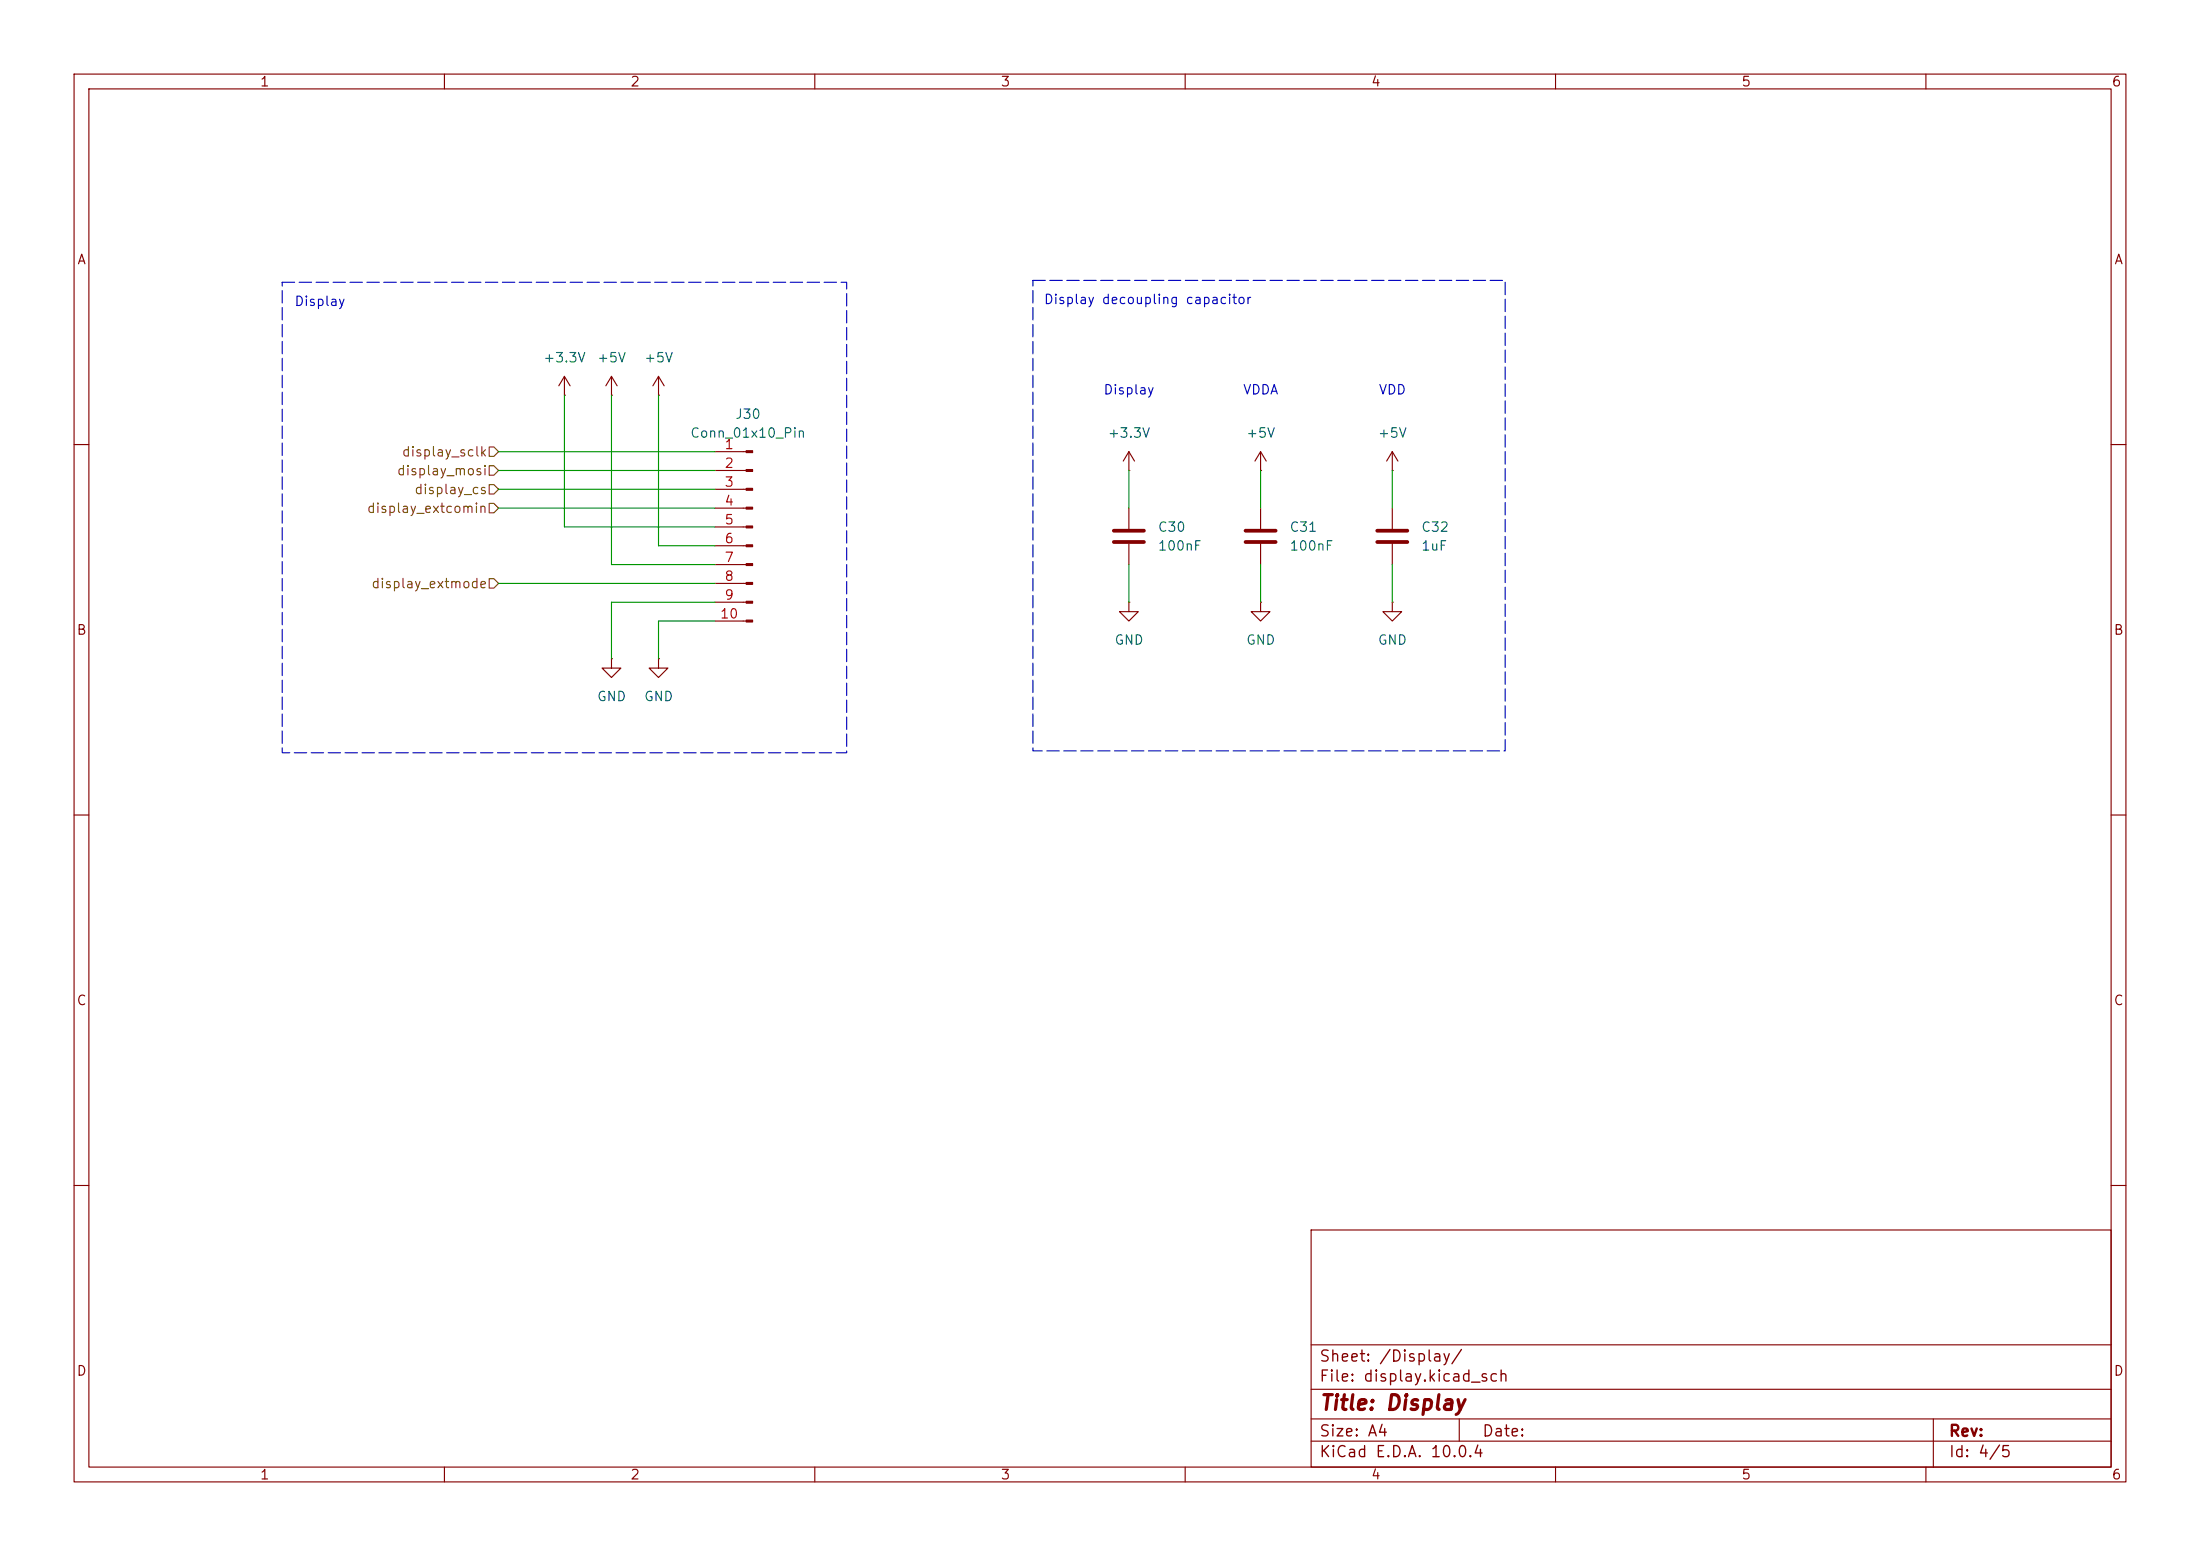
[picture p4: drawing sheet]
(kicad_sch
 (version 20260306)
 (generator "eeschema")
 (generator_version "10.0")
 (paper "A4")
 (title_block
  (title "Display"))
 (lib_symbols
  (symbol "Connector:Conn_01x10_Pin"
   (pin_names
    (offset 1.016) (hide yes)) (exclude_from_sim no) (in_bom yes) (on_board yes)
   (in_pos_files yes)
   (duplicate_pin_numbers_are_jumpers no)
   (property "Reference" "J" (at 0 12.7 0) (show_name no) (do_not_autoplace no) (effects (font (size 1.27 1.27))))
   (property "Value" "Conn_01x10_Pin" (at 0 -15.24 0) (show_name no) (do_not_autoplace no) (effects (font (size 1.27 1.27))))
   (property "Footprint" "" (at 0 0 0) (show_name no) (do_not_autoplace no) (hide yes) (effects (font (size 1.27 1.27))))
   (property "Datasheet" "" (at 0 0 0) (show_name no) (do_not_autoplace no) (hide yes) (effects (font (size 1.27 1.27))))
   (property "Description" "Generic connector, single row, 01x10, script generated" (at 0 0 0) (show_name no) (do_not_autoplace no) (hide yes) (effects (font (size 1.27 1.27))))
   (property "ki_locked" "" (at 0 0 0) (show_name no) (do_not_autoplace no) (effects (font (size 1.27 1.27))))
   (symbol "Conn_01x10_Pin_1_1"
    (rectangle (start 0.8636 10.287) (end 0 10.033) (stroke (width 0.1524) (type default)) (fill (type outline)))
    (rectangle (start 0.8636 7.747) (end 0 7.493) (stroke (width 0.1524) (type default)) (fill (type outline)))
    (rectangle (start 0.8636 5.207) (end 0 4.953) (stroke (width 0.1524) (type default)) (fill (type outline)))
    (rectangle (start 0.8636 2.667) (end 0 2.413) (stroke (width 0.1524) (type default)) (fill (type outline)))
    (rectangle (start 0.8636 0.127) (end 0 -0.127) (stroke (width 0.1524) (type default)) (fill (type outline)))
    (rectangle (start 0.8636 -2.413) (end 0 -2.667) (stroke (width 0.1524) (type default)) (fill (type outline)))
    (rectangle (start 0.8636 -4.953) (end 0 -5.207) (stroke (width 0.1524) (type default)) (fill (type outline)))
    (rectangle (start 0.8636 -7.493) (end 0 -7.747) (stroke (width 0.1524) (type default)) (fill (type outline)))
    (rectangle (start 0.8636 -10.033) (end 0 -10.287) (stroke (width 0.1524) (type default)) (fill (type outline)))
    (rectangle (start 0.8636 -12.573) (end 0 -12.827) (stroke (width 0.1524) (type default)) (fill (type outline)))
    (polyline (pts (xy 1.27 10.16) (xy 0.8636 10.16)) (stroke (width 0.1524) (type default)) (fill (type none)))
    (polyline (pts (xy 1.27 7.62) (xy 0.8636 7.62)) (stroke (width 0.1524) (type default)) (fill (type none)))
    (polyline (pts (xy 1.27 5.08) (xy 0.8636 5.08)) (stroke (width 0.1524) (type default)) (fill (type none)))
    (polyline (pts (xy 1.27 2.54) (xy 0.8636 2.54)) (stroke (width 0.1524) (type default)) (fill (type none)))
    (polyline (pts (xy 1.27 0) (xy 0.8636 0)) (stroke (width 0.1524) (type default)) (fill (type none)))
    (polyline (pts (xy 1.27 -2.54) (xy 0.8636 -2.54)) (stroke (width 0.1524) (type default)) (fill (type none)))
    (polyline (pts (xy 1.27 -5.08) (xy 0.8636 -5.08)) (stroke (width 0.1524) (type default)) (fill (type none)))
    (polyline (pts (xy 1.27 -7.62) (xy 0.8636 -7.62)) (stroke (width 0.1524) (type default)) (fill (type none)))
    (polyline (pts (xy 1.27 -10.16) (xy 0.8636 -10.16)) (stroke (width 0.1524) (type default)) (fill (type none)))
    (polyline (pts (xy 1.27 -12.7) (xy 0.8636 -12.7)) (stroke (width 0.1524) (type default)) (fill (type none)))
    (pin passive line (at 5.08 10.16 180) (length 3.81) (name "Pin_1" (effects (font (size 1.27 1.27)))) (number "1" (effects (font (size 1.27 1.27)))))
    (pin passive line (at 5.08 7.62 180) (length 3.81) (name "Pin_2" (effects (font (size 1.27 1.27)))) (number "2" (effects (font (size 1.27 1.27)))))
    (pin passive line (at 5.08 5.08 180) (length 3.81) (name "Pin_3" (effects (font (size 1.27 1.27)))) (number "3" (effects (font (size 1.27 1.27)))))
    (pin passive line (at 5.08 2.54 180) (length 3.81) (name "Pin_4" (effects (font (size 1.27 1.27)))) (number "4" (effects (font (size 1.27 1.27)))))
    (pin passive line (at 5.08 0 180) (length 3.81) (name "Pin_5" (effects (font (size 1.27 1.27)))) (number "5" (effects (font (size 1.27 1.27)))))
    (pin passive line (at 5.08 -2.54 180) (length 3.81) (name "Pin_6" (effects (font (size 1.27 1.27)))) (number "6" (effects (font (size 1.27 1.27)))))
    (pin passive line (at 5.08 -5.08 180) (length 3.81) (name "Pin_7" (effects (font (size 1.27 1.27)))) (number "7" (effects (font (size 1.27 1.27)))))
    (pin passive line (at 5.08 -7.62 180) (length 3.81) (name "Pin_8" (effects (font (size 1.27 1.27)))) (number "8" (effects (font (size 1.27 1.27)))))
    (pin passive line (at 5.08 -10.16 180) (length 3.81) (name "Pin_9" (effects (font (size 1.27 1.27)))) (number "9" (effects (font (size 1.27 1.27)))))
    (pin passive line (at 5.08 -12.7 180) (length 3.81) (name "Pin_10" (effects (font (size 1.27 1.27)))) (number "10" (effects (font (size 1.27 1.27))))))
   (embedded_fonts no))
  (symbol "Device:C"
   (pin_numbers (hide yes))
   (pin_names
    (offset 0.254)) (exclude_from_sim no) (in_bom yes) (on_board yes)
   (in_pos_files yes)
   (duplicate_pin_numbers_are_jumpers no)
   (property "Reference" "C" (at 0.635 2.54 0) (show_name no) (do_not_autoplace no) (effects (font (size 1.27 1.27)) (justify left)))
   (property "Value" "C" (at 0.635 -2.54 0) (show_name no) (do_not_autoplace no) (effects (font (size 1.27 1.27)) (justify left)))
   (property "Footprint" "" (at 0.9652 -3.81 0) (show_name no) (do_not_autoplace no) (hide yes) (effects (font (size 1.27 1.27))))
   (property "Datasheet" "" (at 0 0 0) (show_name no) (do_not_autoplace no) (hide yes) (effects (font (size 1.27 1.27))))
   (property "Description" "Unpolarized capacitor" (at 0 0 0) (show_name no) (do_not_autoplace no) (hide yes) (effects (font (size 1.27 1.27))))
   (symbol "C_0_1"
    (polyline (pts (xy -2.032 0.762) (xy 2.032 0.762)) (stroke (width 0.508) (type default)) (fill (type none)))
    (polyline (pts (xy -2.032 -0.762) (xy 2.032 -0.762)) (stroke (width 0.508) (type default)) (fill (type none))))
   (symbol "C_1_1"
    (pin passive line (at 0 3.81 270) (length 2.794) (name "" (effects (font (size 1.27 1.27)))) (number "1" (effects (font (size 1.27 1.27)))))
    (pin passive line (at 0 -3.81 90) (length 2.794) (name "" (effects (font (size 1.27 1.27)))) (number "2" (effects (font (size 1.27 1.27))))))
   (embedded_fonts no))
  (symbol "power:+3.3V"
   (power global)
   (pin_numbers (hide yes))
   (pin_names
    (offset 0) (hide yes)) (exclude_from_sim no) (in_bom yes) (on_board yes)
   (in_pos_files yes)
   (duplicate_pin_numbers_are_jumpers no)
   (property "Reference" "#PWR" (at 0 -3.81 0) (show_name no) (do_not_autoplace no) (hide yes) (effects (font (size 1.27 1.27))))
   (property "Value" "+3.3V" (at 0 3.556 0) (show_name no) (do_not_autoplace no) (effects (font (size 1.27 1.27))))
   (property "Footprint" "" (at 0 0 0) (show_name no) (do_not_autoplace no) (hide yes) (effects (font (size 1.27 1.27))))
   (property "Datasheet" "" (at 0 0 0) (show_name no) (do_not_autoplace no) (hide yes) (effects (font (size 1.27 1.27))))
   (property "Description" "Power symbol creates a global label with name \"+3.3V\"" (at 0 0 0) (show_name no) (do_not_autoplace no) (hide yes) (effects (font (size 1.27 1.27))))
   (symbol "+3.3V_0_1"
    (polyline (pts (xy -0.762 1.27) (xy 0 2.54)) (stroke (width 0) (type default)) (fill (type none)))
    (polyline (pts (xy 0 2.54) (xy 0.762 1.27)) (stroke (width 0) (type default)) (fill (type none)))
    (polyline (pts (xy 0 0) (xy 0 2.54)) (stroke (width 0) (type default)) (fill (type none))))
   (symbol "+3.3V_1_1"
    (pin power_in line (at 0 0 90) (length 0) (name "" (effects (font (size 1.27 1.27)))) (number "1" (effects (font (size 1.27 1.27))))))
   (embedded_fonts no))
  (symbol "power:+5V"
   (power global)
   (pin_numbers (hide yes))
   (pin_names
    (offset 0) (hide yes)) (exclude_from_sim no) (in_bom yes) (on_board yes)
   (in_pos_files yes)
   (duplicate_pin_numbers_are_jumpers no)
   (property "Reference" "#PWR" (at 0 -3.81 0) (show_name no) (do_not_autoplace no) (hide yes) (effects (font (size 1.27 1.27))))
   (property "Value" "+5V" (at 0 3.556 0) (show_name no) (do_not_autoplace no) (effects (font (size 1.27 1.27))))
   (property "Footprint" "" (at 0 0 0) (show_name no) (do_not_autoplace no) (hide yes) (effects (font (size 1.27 1.27))))
   (property "Datasheet" "" (at 0 0 0) (show_name no) (do_not_autoplace no) (hide yes) (effects (font (size 1.27 1.27))))
   (property "Description" "Power symbol creates a global label with name \"+5V\"" (at 0 0 0) (show_name no) (do_not_autoplace no) (hide yes) (effects (font (size 1.27 1.27))))
   (symbol "+5V_0_1"
    (polyline (pts (xy -0.762 1.27) (xy 0 2.54)) (stroke (width 0) (type default)) (fill (type none)))
    (polyline (pts (xy 0 2.54) (xy 0.762 1.27)) (stroke (width 0) (type default)) (fill (type none)))
    (polyline (pts (xy 0 0) (xy 0 2.54)) (stroke (width 0) (type default)) (fill (type none))))
   (symbol "+5V_1_1"
    (pin power_in line (at 0 0 90) (length 0) (name "" (effects (font (size 1.27 1.27)))) (number "1" (effects (font (size 1.27 1.27))))))
   (embedded_fonts no))
  (symbol "power:GND"
   (power global)
   (pin_numbers (hide yes))
   (pin_names
    (offset 0) (hide yes)) (exclude_from_sim no) (in_bom yes) (on_board yes)
   (in_pos_files yes)
   (duplicate_pin_numbers_are_jumpers no)
   (property "Reference" "#PWR" (at 0 -6.35 0) (show_name no) (do_not_autoplace no) (hide yes) (effects (font (size 1.27 1.27))))
   (property "Value" "GND" (at 0 -3.81 0) (show_name no) (do_not_autoplace no) (effects (font (size 1.27 1.27))))
   (property "Footprint" "" (at 0 0 0) (show_name no) (do_not_autoplace no) (hide yes) (effects (font (size 1.27 1.27))))
   (property "Datasheet" "" (at 0 0 0) (show_name no) (do_not_autoplace no) (hide yes) (effects (font (size 1.27 1.27))))
   (property "Description" "Power symbol creates a global label with name \"GND\" , ground" (at 0 0 0) (show_name no) (do_not_autoplace no) (hide yes) (effects (font (size 1.27 1.27))))
   (symbol "GND_0_1"
    (polyline (pts (xy 0 0) (xy 0 -1.27) (xy 1.27 -1.27) (xy 0 -2.54) (xy -1.27 -1.27) (xy 0 -1.27)) (stroke (width 0) (type default)) (fill (type none))))
   (symbol "GND_1_1"
    (pin power_in line (at 0 0 270) (length 0) (name "" (effects (font (size 1.27 1.27)))) (number "1" (effects (font (size 1.27 1.27))))))
   (embedded_fonts no)))
 (rectangle
  (start 139.446 37.846)
  (end 203.2 101.346)
  (stroke (width 0) (type dash))
  (fill (type none)))
 (rectangle
  (start 38.1 38.1)
  (end 114.3 101.6)
  (stroke (width 0) (type dash))
  (fill (type none)))
 (text "Display decoupling capacitor"
  (exclude_from_sim no)
  (at 154.94 40.64 0)
  (effects (font (size 1.27 1.27))))
 (text "Display"
  (exclude_from_sim no)
  (at 152.4 52.832 0)
  (effects (font (size 1.27 1.27))))
 (text "VDD"
  (exclude_from_sim no)
  (at 187.96 52.832 0)
  (effects (font (size 1.27 1.27))))
 (text "VDDA"
  (exclude_from_sim no)
  (at 170.18 52.832 0)
  (effects (font (size 1.27 1.27))))
 (text "Display"
  (exclude_from_sim no)
  (at 43.18 40.894 0)
  (effects (font (size 1.27 1.27))))
 (wire
  (pts (xy 88.9 83.82) (xy 96.52 83.82))
  (stroke (width 0) (type default)))
 (wire
  (pts (xy 67.31 78.74) (xy 96.52 78.74))
  (stroke (width 0) (type default)))
 (wire
  (pts (xy 82.55 53.34) (xy 82.55 76.2))
  (stroke (width 0) (type default)))
 (wire
  (pts (xy 170.18 63.5) (xy 170.18 68.58))
  (stroke (width 0) (type default)))
 (wire
  (pts (xy 82.55 81.28) (xy 82.55 88.9))
  (stroke (width 0) (type default)))
 (wire
  (pts (xy 88.9 73.66) (xy 96.52 73.66))
  (stroke (width 0) (type default)))
 (wire
  (pts (xy 76.2 53.34) (xy 76.2 71.12))
  (stroke (width 0) (type default)))
 (wire
  (pts (xy 67.31 68.58) (xy 96.52 68.58))
  (stroke (width 0) (type default)))
 (wire
  (pts (xy 170.18 76.2) (xy 170.18 81.28))
  (stroke (width 0) (type default)))
 (wire
  (pts (xy 67.31 63.5) (xy 96.52 63.5))
  (stroke (width 0) (type default)))
 (wire
  (pts (xy 67.31 60.96) (xy 96.52 60.96))
  (stroke (width 0) (type default)))
 (wire
  (pts (xy 152.4 63.5) (xy 152.4 68.58))
  (stroke (width 0) (type default)))
 (wire
  (pts (xy 76.2 71.12) (xy 96.52 71.12))
  (stroke (width 0) (type default)))
 (wire
  (pts (xy 187.96 63.5) (xy 187.96 68.58))
  (stroke (width 0) (type default)))
 (wire
  (pts (xy 67.31 66.04) (xy 96.52 66.04))
  (stroke (width 0) (type default)))
 (wire
  (pts (xy 96.52 81.28) (xy 82.55 81.28))
  (stroke (width 0) (type default)))
 (wire
  (pts (xy 82.55 76.2) (xy 96.52 76.2))
  (stroke (width 0) (type default)))
 (wire
  (pts (xy 88.9 88.9) (xy 88.9 83.82))
  (stroke (width 0) (type default)))
 (wire
  (pts (xy 187.96 76.2) (xy 187.96 81.28))
  (stroke (width 0) (type default)))
 (wire
  (pts (xy 88.9 53.34) (xy 88.9 73.66))
  (stroke (width 0) (type default)))
 (wire
  (pts (xy 152.4 76.2) (xy 152.4 81.28))
  (stroke (width 0) (type default)))
 (hierarchical_label "display_sclk"
  (shape input)
  (at 67.31 60.96 180)
  (effects (font (size 1.27 1.27)) (justify right)))
 (hierarchical_label "display_mosi"
  (shape input)
  (at 67.31 63.5 180)
  (effects (font (size 1.27 1.27)) (justify right)))
 (hierarchical_label "display_cs"
  (shape input)
  (at 67.31 66.04 180)
  (effects (font (size 1.27 1.27)) (justify right)))
 (hierarchical_label "display_extcomin"
  (shape input)
  (at 67.31 68.58 180)
  (effects (font (size 1.27 1.27)) (justify right)))
 (hierarchical_label "display_extmode"
  (shape input)
  (at 67.31 78.74 180)
  (effects (font (size 1.27 1.27)) (justify right)))
 (symbol
  (lib_id "power:GND")
  (at 187.96 81.28 0)
  (unit 1)
  (body_style 1)
  (exclude_from_sim no)
  (in_bom yes)
  (on_board yes)
  (in_pos_files yes)
  (dnp no)
  (fields_autoplaced yes)
  (property "Reference" "#PWR055" (at 187.96 87.63 0) (hide yes) (show_name no) (do_not_autoplace no) (effects (font (size 1.27 1.27))))
  (property "Value" "GND" (at 187.96 86.36 0) (show_name no) (do_not_autoplace no) (effects (font (size 1.27 1.27))))
  (property "Footprint" "" (at 187.96 81.28 0) (hide yes) (show_name no) (do_not_autoplace no) (effects (font (size 1.27 1.27))))
  (property "Datasheet" "" (at 187.96 81.28 0) (hide yes) (show_name no) (do_not_autoplace no) (effects (font (size 1.27 1.27))))
  (property "Description" "Power symbol creates a global label with name \"GND\" , ground" (at 187.96 81.28 0) (hide yes) (show_name no) (do_not_autoplace no) (effects (font (size 1.27 1.27))))
  (pin "1"))
 (symbol
  (lib_id "power:GND")
  (at 82.55 88.9 0)
  (unit 1)
  (body_style 1)
  (exclude_from_sim no)
  (in_bom yes)
  (on_board yes)
  (in_pos_files yes)
  (dnp no)
  (fields_autoplaced yes)
  (property "Reference" "#PWR046" (at 82.55 95.25 0) (hide yes) (show_name no) (do_not_autoplace no) (effects (font (size 1.27 1.27))))
  (property "Value" "GND" (at 82.55 93.98 0) (show_name no) (do_not_autoplace no) (effects (font (size 1.27 1.27))))
  (property "Footprint" "" (at 82.55 88.9 0) (hide yes) (show_name no) (do_not_autoplace no) (effects (font (size 1.27 1.27))))
  (property "Datasheet" "" (at 82.55 88.9 0) (hide yes) (show_name no) (do_not_autoplace no) (effects (font (size 1.27 1.27))))
  (property "Description" "Power symbol creates a global label with name \"GND\" , ground" (at 82.55 88.9 0) (hide yes) (show_name no) (do_not_autoplace no) (effects (font (size 1.27 1.27))))
  (pin "1"))
 (symbol
  (lib_id "power:+5V")
  (at 187.96 63.5 0)
  (unit 1)
  (body_style 1)
  (exclude_from_sim no)
  (in_bom yes)
  (on_board yes)
  (in_pos_files yes)
  (dnp no)
  (fields_autoplaced yes)
  (property "Reference" "#PWR052" (at 187.96 67.31 0) (hide yes) (show_name no) (do_not_autoplace no) (effects (font (size 1.27 1.27))))
  (property "Value" "+5V" (at 187.96 58.42 0) (show_name no) (do_not_autoplace no) (effects (font (size 1.27 1.27))))
  (property "Footprint" "" (at 187.96 63.5 0) (hide yes) (show_name no) (do_not_autoplace no) (effects (font (size 1.27 1.27))))
  (property "Datasheet" "" (at 187.96 63.5 0) (hide yes) (show_name no) (do_not_autoplace no) (effects (font (size 1.27 1.27))))
  (property "Description" "Power symbol creates a global label with name \"+5V\"" (at 187.96 63.5 0) (hide yes) (show_name no) (do_not_autoplace no) (effects (font (size 1.27 1.27))))
  (pin "1"))
 (symbol
  (lib_id "Connector:Conn_01x10_Pin")
  (at 101.6 71.12 0)
  (mirror y)
  (unit 1)
  (body_style 1)
  (exclude_from_sim no)
  (in_bom yes)
  (on_board yes)
  (in_pos_files yes)
  (dnp no)
  (property "Reference" "J30" (at 100.965 55.88 0) (show_name no) (do_not_autoplace no) (effects (font (size 1.27 1.27))))
  (property "Value" "Conn_01x10_Pin" (at 100.965 58.42 0) (show_name no) (do_not_autoplace no) (effects (font (size 1.27 1.27))))
  (property "Footprint" "footprints:FFC2B35-10-T" (at 101.6 71.12 0) (hide yes) (show_name no) (do_not_autoplace no) (effects (font (size 1.27 1.27))))
  (property "Datasheet" "https://www.digikey.fr/fr/products/detail/gct/FFC2B35-10-T/15970829" (at 101.6 71.12 0) (hide yes) (show_name no) (do_not_autoplace no) (effects (font (size 1.27 1.27))))
  (property "Description" "Generic connector, single row, 01x10, script generated" (at 101.6 71.12 0) (hide yes) (show_name no) (do_not_autoplace no) (effects (font (size 1.27 1.27))))
  (pin "9")
  (pin "8")
  (pin "1")
  (pin "4")
  (pin "7")
  (pin "5")
  (pin "10")
  (pin "3")
  (pin "6")
  (pin "2"))
 (symbol
  (lib_id "Device:C")
  (at 170.18 72.39 0)
  (unit 1)
  (body_style 1)
  (exclude_from_sim no)
  (in_bom yes)
  (on_board yes)
  (in_pos_files yes)
  (dnp no)
  (fields_autoplaced yes)
  (property "Reference" "C31" (at 173.99 71.1199 0) (show_name no) (do_not_autoplace no) (effects (font (size 1.27 1.27)) (justify left)))
  (property "Value" "100nF" (at 173.99 73.6599 0) (show_name no) (do_not_autoplace no) (effects (font (size 1.27 1.27)) (justify left)))
  (property "Footprint" "Capacitor_SMD:C_0805_2012Metric" (at 171.1452 76.2 0) (hide yes) (show_name no) (do_not_autoplace no) (effects (font (size 1.27 1.27))))
  (property "Datasheet" "" (at 170.18 72.39 0) (hide yes) (show_name no) (do_not_autoplace no) (effects (font (size 1.27 1.27))))
  (property "Description" "Unpolarized capacitor" (at 170.18 72.39 0) (hide yes) (show_name no) (do_not_autoplace no) (effects (font (size 1.27 1.27))))
  (pin "1")
  (pin "2"))
 (symbol
  (lib_id "power:+3.3V")
  (at 152.4 63.5 0)
  (unit 1)
  (body_style 1)
  (exclude_from_sim no)
  (in_bom yes)
  (on_board yes)
  (in_pos_files yes)
  (dnp no)
  (fields_autoplaced yes)
  (property "Reference" "#PWR050" (at 152.4 67.31 0) (hide yes) (show_name no) (do_not_autoplace no) (effects (font (size 1.27 1.27))))
  (property "Value" "+3.3V" (at 152.4 58.42 0) (show_name no) (do_not_autoplace no) (effects (font (size 1.27 1.27))))
  (property "Footprint" "" (at 152.4 63.5 0) (hide yes) (show_name no) (do_not_autoplace no) (effects (font (size 1.27 1.27))))
  (property "Datasheet" "" (at 152.4 63.5 0) (hide yes) (show_name no) (do_not_autoplace no) (effects (font (size 1.27 1.27))))
  (property "Description" "Power symbol creates a global label with name \"+3.3V\"" (at 152.4 63.5 0) (hide yes) (show_name no) (do_not_autoplace no) (effects (font (size 1.27 1.27))))
  (pin "1"))
 (symbol
  (lib_id "power:+5V")
  (at 170.18 63.5 0)
  (unit 1)
  (body_style 1)
  (exclude_from_sim no)
  (in_bom yes)
  (on_board yes)
  (in_pos_files yes)
  (dnp no)
  (fields_autoplaced yes)
  (property "Reference" "#PWR051" (at 170.18 67.31 0) (hide yes) (show_name no) (do_not_autoplace no) (effects (font (size 1.27 1.27))))
  (property "Value" "+5V" (at 170.18 58.42 0) (show_name no) (do_not_autoplace no) (effects (font (size 1.27 1.27))))
  (property "Footprint" "" (at 170.18 63.5 0) (hide yes) (show_name no) (do_not_autoplace no) (effects (font (size 1.27 1.27))))
  (property "Datasheet" "" (at 170.18 63.5 0) (hide yes) (show_name no) (do_not_autoplace no) (effects (font (size 1.27 1.27))))
  (property "Description" "Power symbol creates a global label with name \"+5V\"" (at 170.18 63.5 0) (hide yes) (show_name no) (do_not_autoplace no) (effects (font (size 1.27 1.27))))
  (pin "1"))
 (symbol
  (lib_id "power:+5V")
  (at 82.55 53.34 0)
  (unit 1)
  (body_style 1)
  (exclude_from_sim no)
  (in_bom yes)
  (on_board yes)
  (in_pos_files yes)
  (dnp no)
  (fields_autoplaced yes)
  (property "Reference" "#PWR048" (at 82.55 57.15 0) (hide yes) (show_name no) (do_not_autoplace no) (effects (font (size 1.27 1.27))))
  (property "Value" "+5V" (at 82.55 48.26 0) (show_name no) (do_not_autoplace no) (effects (font (size 1.27 1.27))))
  (property "Footprint" "" (at 82.55 53.34 0) (hide yes) (show_name no) (do_not_autoplace no) (effects (font (size 1.27 1.27))))
  (property "Datasheet" "" (at 82.55 53.34 0) (hide yes) (show_name no) (do_not_autoplace no) (effects (font (size 1.27 1.27))))
  (property "Description" "Power symbol creates a global label with name \"+5V\"" (at 82.55 53.34 0) (hide yes) (show_name no) (do_not_autoplace no) (effects (font (size 1.27 1.27))))
  (pin "1"))
 (symbol
  (lib_id "power:GND")
  (at 170.18 81.28 0)
  (unit 1)
  (body_style 1)
  (exclude_from_sim no)
  (in_bom yes)
  (on_board yes)
  (in_pos_files yes)
  (dnp no)
  (fields_autoplaced yes)
  (property "Reference" "#PWR054" (at 170.18 87.63 0) (hide yes) (show_name no) (do_not_autoplace no) (effects (font (size 1.27 1.27))))
  (property "Value" "GND" (at 170.18 86.36 0) (show_name no) (do_not_autoplace no) (effects (font (size 1.27 1.27))))
  (property "Footprint" "" (at 170.18 81.28 0) (hide yes) (show_name no) (do_not_autoplace no) (effects (font (size 1.27 1.27))))
  (property "Datasheet" "" (at 170.18 81.28 0) (hide yes) (show_name no) (do_not_autoplace no) (effects (font (size 1.27 1.27))))
  (property "Description" "Power symbol creates a global label with name \"GND\" , ground" (at 170.18 81.28 0) (hide yes) (show_name no) (do_not_autoplace no) (effects (font (size 1.27 1.27))))
  (pin "1"))
 (symbol
  (lib_id "Device:C")
  (at 152.4 72.39 0)
  (unit 1)
  (body_style 1)
  (exclude_from_sim no)
  (in_bom yes)
  (on_board yes)
  (in_pos_files yes)
  (dnp no)
  (fields_autoplaced yes)
  (property "Reference" "C30" (at 156.21 71.1199 0) (show_name no) (do_not_autoplace no) (effects (font (size 1.27 1.27)) (justify left)))
  (property "Value" "100nF" (at 156.21 73.6599 0) (show_name no) (do_not_autoplace no) (effects (font (size 1.27 1.27)) (justify left)))
  (property "Footprint" "Capacitor_SMD:C_0805_2012Metric" (at 153.3652 76.2 0) (hide yes) (show_name no) (do_not_autoplace no) (effects (font (size 1.27 1.27))))
  (property "Datasheet" "" (at 152.4 72.39 0) (hide yes) (show_name no) (do_not_autoplace no) (effects (font (size 1.27 1.27))))
  (property "Description" "Unpolarized capacitor" (at 152.4 72.39 0) (hide yes) (show_name no) (do_not_autoplace no) (effects (font (size 1.27 1.27))))
  (pin "1")
  (pin "2"))
 (symbol
  (lib_id "Device:C")
  (at 187.96 72.39 0)
  (unit 1)
  (body_style 1)
  (exclude_from_sim no)
  (in_bom yes)
  (on_board yes)
  (in_pos_files yes)
  (dnp no)
  (fields_autoplaced yes)
  (property "Reference" "C32" (at 191.77 71.1199 0) (show_name no) (do_not_autoplace no) (effects (font (size 1.27 1.27)) (justify left)))
  (property "Value" "1uF" (at 191.77 73.6599 0) (show_name no) (do_not_autoplace no) (effects (font (size 1.27 1.27)) (justify left)))
  (property "Footprint" "Capacitor_SMD:C_0805_2012Metric" (at 188.9252 76.2 0) (hide yes) (show_name no) (do_not_autoplace no) (effects (font (size 1.27 1.27))))
  (property "Datasheet" "" (at 187.96 72.39 0) (hide yes) (show_name no) (do_not_autoplace no) (effects (font (size 1.27 1.27))))
  (property "Description" "Unpolarized capacitor" (at 187.96 72.39 0) (hide yes) (show_name no) (do_not_autoplace no) (effects (font (size 1.27 1.27))))
  (pin "1")
  (pin "2"))
 (symbol
  (lib_id "power:+5V")
  (at 88.9 53.34 0)
  (unit 1)
  (body_style 1)
  (exclude_from_sim no)
  (in_bom yes)
  (on_board yes)
  (in_pos_files yes)
  (dnp no)
  (fields_autoplaced yes)
  (property "Reference" "#PWR047" (at 88.9 57.15 0) (hide yes) (show_name no) (do_not_autoplace no) (effects (font (size 1.27 1.27))))
  (property "Value" "+5V" (at 88.9 48.26 0) (show_name no) (do_not_autoplace no) (effects (font (size 1.27 1.27))))
  (property "Footprint" "" (at 88.9 53.34 0) (hide yes) (show_name no) (do_not_autoplace no) (effects (font (size 1.27 1.27))))
  (property "Datasheet" "" (at 88.9 53.34 0) (hide yes) (show_name no) (do_not_autoplace no) (effects (font (size 1.27 1.27))))
  (property "Description" "Power symbol creates a global label with name \"+5V\"" (at 88.9 53.34 0) (hide yes) (show_name no) (do_not_autoplace no) (effects (font (size 1.27 1.27))))
  (pin "1"))
 (symbol
  (lib_id "power:GND")
  (at 88.9 88.9 0)
  (unit 1)
  (body_style 1)
  (exclude_from_sim no)
  (in_bom yes)
  (on_board yes)
  (in_pos_files yes)
  (dnp no)
  (fields_autoplaced yes)
  (property "Reference" "#PWR045" (at 88.9 95.25 0) (hide yes) (show_name no) (do_not_autoplace no) (effects (font (size 1.27 1.27))))
  (property "Value" "GND" (at 88.9 93.98 0) (show_name no) (do_not_autoplace no) (effects (font (size 1.27 1.27))))
  (property "Footprint" "" (at 88.9 88.9 0) (hide yes) (show_name no) (do_not_autoplace no) (effects (font (size 1.27 1.27))))
  (property "Datasheet" "" (at 88.9 88.9 0) (hide yes) (show_name no) (do_not_autoplace no) (effects (font (size 1.27 1.27))))
  (property "Description" "Power symbol creates a global label with name \"GND\" , ground" (at 88.9 88.9 0) (hide yes) (show_name no) (do_not_autoplace no) (effects (font (size 1.27 1.27))))
  (pin "1"))
 (symbol
  (lib_id "power:+3.3V")
  (at 76.2 53.34 0)
  (unit 1)
  (body_style 1)
  (exclude_from_sim no)
  (in_bom yes)
  (on_board yes)
  (in_pos_files yes)
  (dnp no)
  (fields_autoplaced yes)
  (property "Reference" "#PWR049" (at 76.2 57.15 0) (hide yes) (show_name no) (do_not_autoplace no) (effects (font (size 1.27 1.27))))
  (property "Value" "+3.3V" (at 76.2 48.26 0) (show_name no) (do_not_autoplace no) (effects (font (size 1.27 1.27))))
  (property "Footprint" "" (at 76.2 53.34 0) (hide yes) (show_name no) (do_not_autoplace no) (effects (font (size 1.27 1.27))))
  (property "Datasheet" "" (at 76.2 53.34 0) (hide yes) (show_name no) (do_not_autoplace no) (effects (font (size 1.27 1.27))))
  (property "Description" "Power symbol creates a global label with name \"+3.3V\"" (at 76.2 53.34 0) (hide yes) (show_name no) (do_not_autoplace no) (effects (font (size 1.27 1.27))))
  (pin "1"))
 (symbol
  (lib_id "power:GND")
  (at 152.4 81.28 0)
  (unit 1)
  (body_style 1)
  (exclude_from_sim no)
  (in_bom yes)
  (on_board yes)
  (in_pos_files yes)
  (dnp no)
  (fields_autoplaced yes)
  (property "Reference" "#PWR053" (at 152.4 87.63 0) (hide yes) (show_name no) (do_not_autoplace no) (effects (font (size 1.27 1.27))))
  (property "Value" "GND" (at 152.4 86.36 0) (show_name no) (do_not_autoplace no) (effects (font (size 1.27 1.27))))
  (property "Footprint" "" (at 152.4 81.28 0) (hide yes) (show_name no) (do_not_autoplace no) (effects (font (size 1.27 1.27))))
  (property "Datasheet" "" (at 152.4 81.28 0) (hide yes) (show_name no) (do_not_autoplace no) (effects (font (size 1.27 1.27))))
  (property "Description" "Power symbol creates a global label with name \"GND\" , ground" (at 152.4 81.28 0) (hide yes) (show_name no) (do_not_autoplace no) (effects (font (size 1.27 1.27))))
  (pin "1")))
